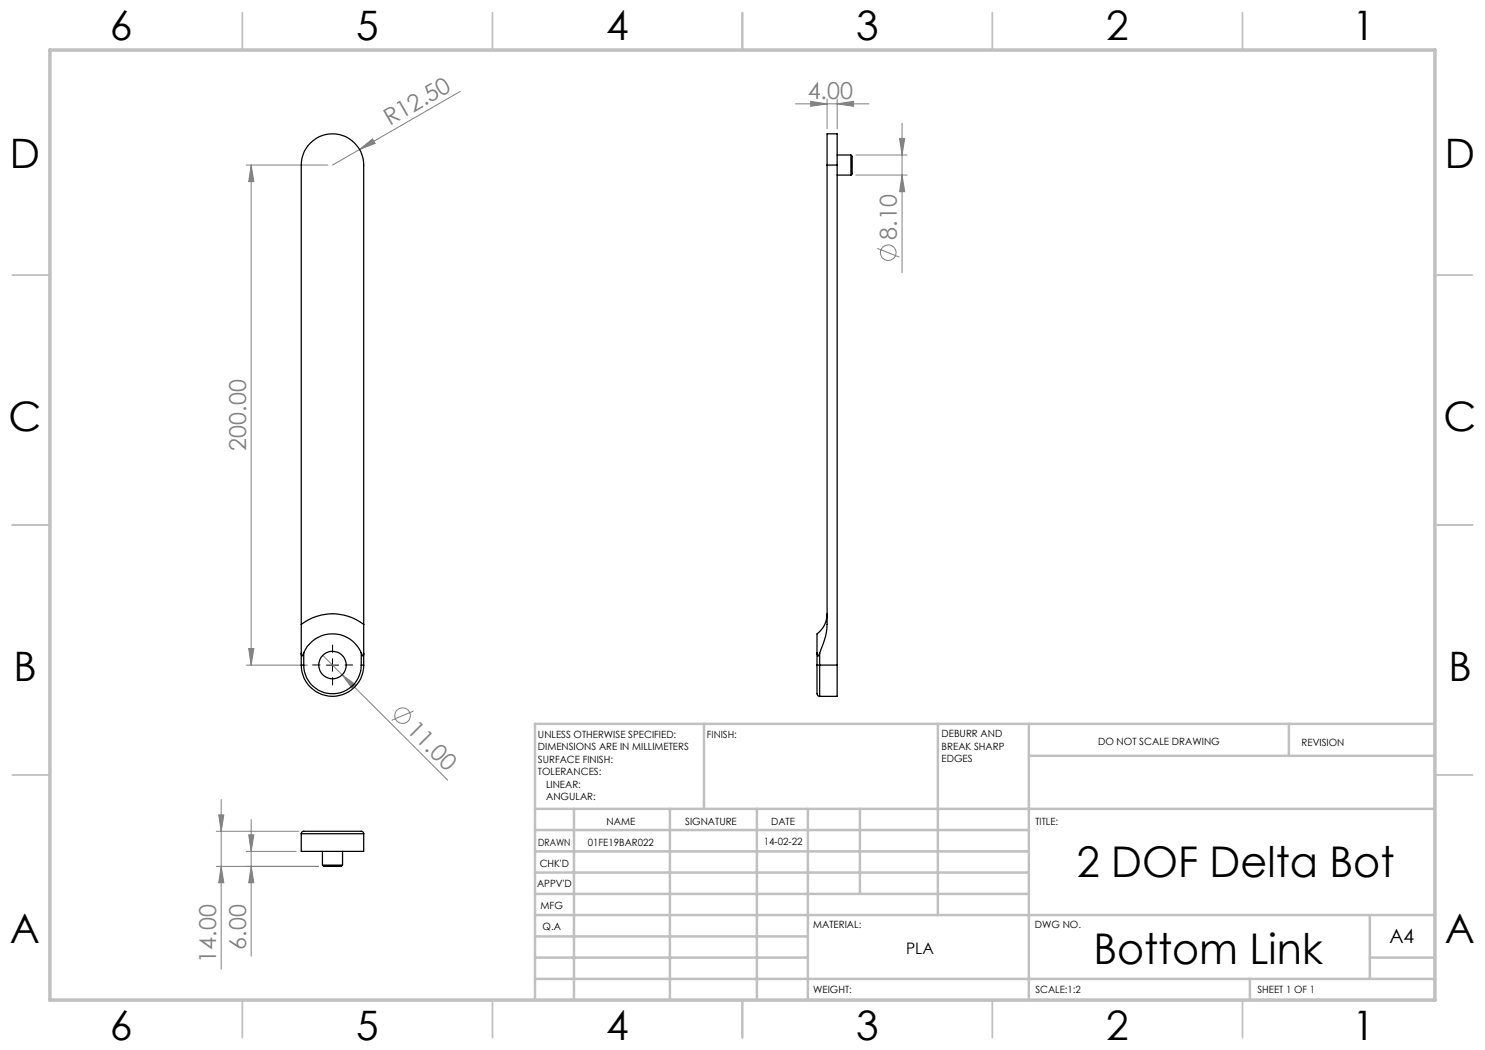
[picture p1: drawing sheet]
<svg xmlns="http://www.w3.org/2000/svg" width="297mm" height="210mm" viewBox="0 0 297 210" stroke-linecap="round" stroke-linejoin="round" font-family="sans-serif">
<g fill="none" stroke="#808080" stroke-width=".2">
<path d="M92.1 18.3l-25.6 14.7M165.4 19.8v6M167.4 19.8v6M49.2 33h16.3M50.2 33l.6 3.3h-1.1zM50.2 33v100M71.9 29.9l2.6-2.1 .5 .9zM159.1 20.8h14.7M162.1 20.3l3.3 .5-3.3 .5zM167.4 20.8l3.3-.5v1zM171.2 35h10.2M171.2 31h10.2"/>
<path d="M179.9 27.7h1l-.5 3.3zM180.4 35l.5 3.3h-1zM180.4 24.7v29.8M175.4 49.7l4.5 1.7M49.2 133h12.3M49.7 129.7h1.1l-.6 3.3zM64.6 131.1l24.9 24.9M68.4 135l2.7 1.9-.7 .7zM44.2 159.9v33.9M82.7 142.2l-4.4 1.9M43.3 173.3h20.4M43.3 166.3h16.5"/>
<path d="M43.7 163h1.1l-.6 3.3zM44.2 173.3l.6 3.3h-1.1zM49.2 170.3h10M49.7 167h1.1l-.6 3.3zM50.2 173.3l.6 3.3h-1.1zM50.2 163.9v27.3"/>
<circle cx="177.7" cy="50.5" r="1.55"/>
<circle cx="80.5" cy="143.1" r="1.56"/>
</g>
<path d="M64 133h-1.5M66.5 130.5v-1.5M66.5 135.5v1.5M69 133h1.5" fill="none" stroke="#000" stroke-width=".2" stroke-dasharray="15.2 1.3 1.3 1.3"/>
<path d="M65.3 133h2.4M66.5 131.8v2.5" fill="none" stroke="#000" stroke-width=".2"/>
<g fill="none" stroke="#c0c0c0" stroke-width=".35">
<path d="M48.5 2.5v7.5M98.5 2.5v7.5M148.5 2.5v7.5M198.5 2.5v7.5M248.5 2.5v7.5M2.5 55h7.5M287 55h7.5M2.5 105h7.5M287 105h7.5M2.5 155h7.5M287 155h7.5M48.5 200v7.5"/>
<path d="M98.5 200v7.5M148.5 200v7.5M198.5 200v7.5M248.5 200v7.5"/>
</g>
<g fill="none" stroke="#c0c0c0" stroke-width=".5">
<path d="M140.8 144.8v17M187.6 144.8v38.2M205.8 144.8v55.2M205.8 151.2h81.2M257.8 144.8v6.4M287 144.8h-180v55.2M107 161.8h180M107 178.8h98.8M107 174.5h98.8M107 170.3h98.8M107 166h98.8M114.8 161.8v38.2"/>
<path d="M134 161.8v38.2M151.4 161.8v38.2M161.6 161.8v38.2M172 161.8v17M107 195.8h180M107 191.5h54.6M107 187.3h54.6M107 183h180M250 195.8v4.2M274 191.5h13M274 183v12.8"/>
</g>
<path d="M10 10h277v190h-277z" fill="none" stroke="#c0c0c0" stroke-width=".7"/>
<g fill="#808080">
<path d="M71.9 29.9l2.6-2.1 .5 .9z"/>
<path d="M68.4 135l2.7 1.9-.7 .7z"/>
<path d="M167.4 20.8l3.3-.5v1zM162.1 20.3l3.3 .5-3.3 .5z"/>
<path d="M180.4 35l.5 3.3h-1zM179.9 27.7h1l-.5 3.3zM44.2 173.3l.6 3.3h-1.1zM43.7 163h1.1l-.6 3.3zM50.2 173.3l.6 3.3h-1.1zM49.7 167h1.1l-.6 3.3z"/>
<path d="M50.2 33l.6 3.3h-1.1zM49.7 129.7h1.1l-.6 3.3z"/>
</g>
<g fill="none" stroke="#000" stroke-width=".25">
<path d="M165.4 33v91.9a17.2 17.2 0 0 1-1.5 5.8M165.4 33v-6.2h2v6.2M165.4 33h2M167.4 35h2.8M167.4 31h2.8M167.4 33v100M170.2 31l.2 .2v3.6l-.2 .2M170.2 31v4M60.3 124.9v5.8M60.3 124.9a10.2 10.2 0 0 1 12.4 0M60.3 133h.4M60.3 133a6.2 6.2 0 0 0 6.2 6.3 6.2 6.2 0 0 0 6.2-6.3"/>
<path d="M60.3 124.9v-91.9a6.2 6.2 0 0 1 6.2-6.2 6.2 6.2 0 0 1 6.2 6.2v91.9M60.3 130.7v2.3M60.7 130.6l-.3 .6-.1-.5M60.7 130.6a6.3 6.3 0 0 1 5.8-3.8 6.3 6.3 0 0 1 5.7 3.8M60.7 133a5.8 5.8 0 0 0 5.8 5.7 5.8 5.8 0 0 0 5.7-5.7M60.7 130.6v2.4M72.2 130.6l.4 .6 .1-.5M72.2 133h.5M72.2 130.6v2.4M72.7 124.9v5.8M72.7 130.7v2.3M163.4 133v5.8l.3 .4 .2 .1"/>
<path d="M163.4 130.6l.2 .6 .3-.5M163.4 133h.5M163.4 130.6v2.4M163.9 133v6.3M163.9 133h3.5M163.9 130.7v2.3M165.4 122.8a5.1 5.1 0 0 1-2 4v3.8M167.4 133v6.3h-3.5M60.3 166.7v3.6h12.4v-3.6M60.3 166.7h12.4M60.3 166.7v-.2l.3-.2h11.8l.3 .2v.2M64.5 173l.2 .3h3.6l.2-.3"/>
<path d="M64.5 173h4M64.5 170.3v2.7M68.5 170.3v2.7"/>
<circle cx="66.5" cy="133" r="2.74"/>
</g>
<g font-size="8.5">
<text x="215.4" y="175.4">2 DOF Delta Bot</text>
<text x="218.7" y="192.7">Bottom Link</text>
</g>
<g font-size="8.1">
<text x="22" y="8">6</text>
<text x="71.2" y="8">5</text>
<text x="121.2" y="8">4</text>
<text x="171.3" y="8">3</text>
<text x="221.3" y="8">2</text>
<text x="270.5" y="8">1</text>
<text x="2" y="33.6">D</text>
<text x="289" y="33.6">D</text>
<text x="1.7" y="86.1">C</text>
<text x="288.7" y="86.1">C</text>
<text x="2.7" y="136.1">B</text>
<text x="289.7" y="136.1">B</text>
<text x="2" y="188.6">A</text>
<text x="289" y="188.6">A</text>
<text x="22" y="208">6</text>
<text x="71.2" y="208">5</text>
<text x="121.2" y="208">4</text>
<text x="171.3" y="208">3</text>
<text x="221.3" y="208">2</text>
<text x="270.5" y="208">1</text>
</g>
<g font-size="4.7" fill="#808080">
<text x="161.5" y="19.7">4.00</text>
<text x="77.9" y="25.3" transform="rotate(-30 77.9 25.3)">R12.50</text>
<text x="179.4" y="48" transform="rotate(-90 179.4 48)">8.10</text>
<text x="49.3" y="90.1" transform="rotate(-90 49.3 90.1)">200.00</text>
<text x="81.1" y="146.1" transform="rotate(45 81.1 146.1)">11.00</text>
<text x="49.3" y="189.9" transform="rotate(-90 49.3 189.9)">6.00</text>
<text x="43.3" y="192.5" transform="rotate(-90 43.3 192.5)">14.00</text>
</g>
<text font-size="3.9" x="277.9" y="188.5">A4</text>
<text font-size="3.2" x="181.2" y="190.9">PLA</text>
<g font-size="2">
<text x="107.6" y="147.6">UNLESS OTHERWISE SPECIFIED:</text>
<text x="141.4" y="147.6">FINISH:</text>
<text x="188.3" y="147.5">DEBURR AND</text>
<text x="188.3" y="150">BREAK SHARP</text>
<text x="219.6" y="149">DO NOT SCALE DRAWING</text>
<text x="260.3" y="149.2">REVISION</text>
<text x="107.6" y="150.1">DIMENSIONS ARE IN MILLIMETERS</text>
<text x="107.6" y="152.6">SURFACE FINISH:</text>
<text x="107.6" y="155.1">TOLERANCES:</text>
<text x="188.3" y="152.5">EDGES</text>
<text x="109.2" y="157.6">LINEAR:</text>
<text x="109.2" y="160.1">ANGULAR:</text>
<text x="121.3" y="165">NAME</text>
<text x="137" y="164.9">SIGNATURE</text>
<text x="154.2" y="164.9">DATE</text>
<text x="207.1" y="164.9">TITLE:</text>
<text x="107.6" y="169.1">DRAWN</text>
<text x="107.9" y="173.3">CHK'D</text>
<text x="117.6" y="169.1">01FE19BAR022</text>
<text x="152.8" y="168.9">14-02-22</text>
<text x="107.4" y="177.4">APPV'D</text>
<text x="108.1" y="181.8">MFG</text>
<text x="108.5" y="186">Q.A</text>
<text x="162.6" y="185.5">MATERIAL:</text>
<text x="207" y="185.5">DWG NO.</text>
<text x="162.6" y="198.5">WEIGHT:</text>
<text x="207.1" y="198.6">SCALE:1:2</text>
<text x="251.5" y="198.6">SHEET 1 OF 1</text>
</g>
</svg>
